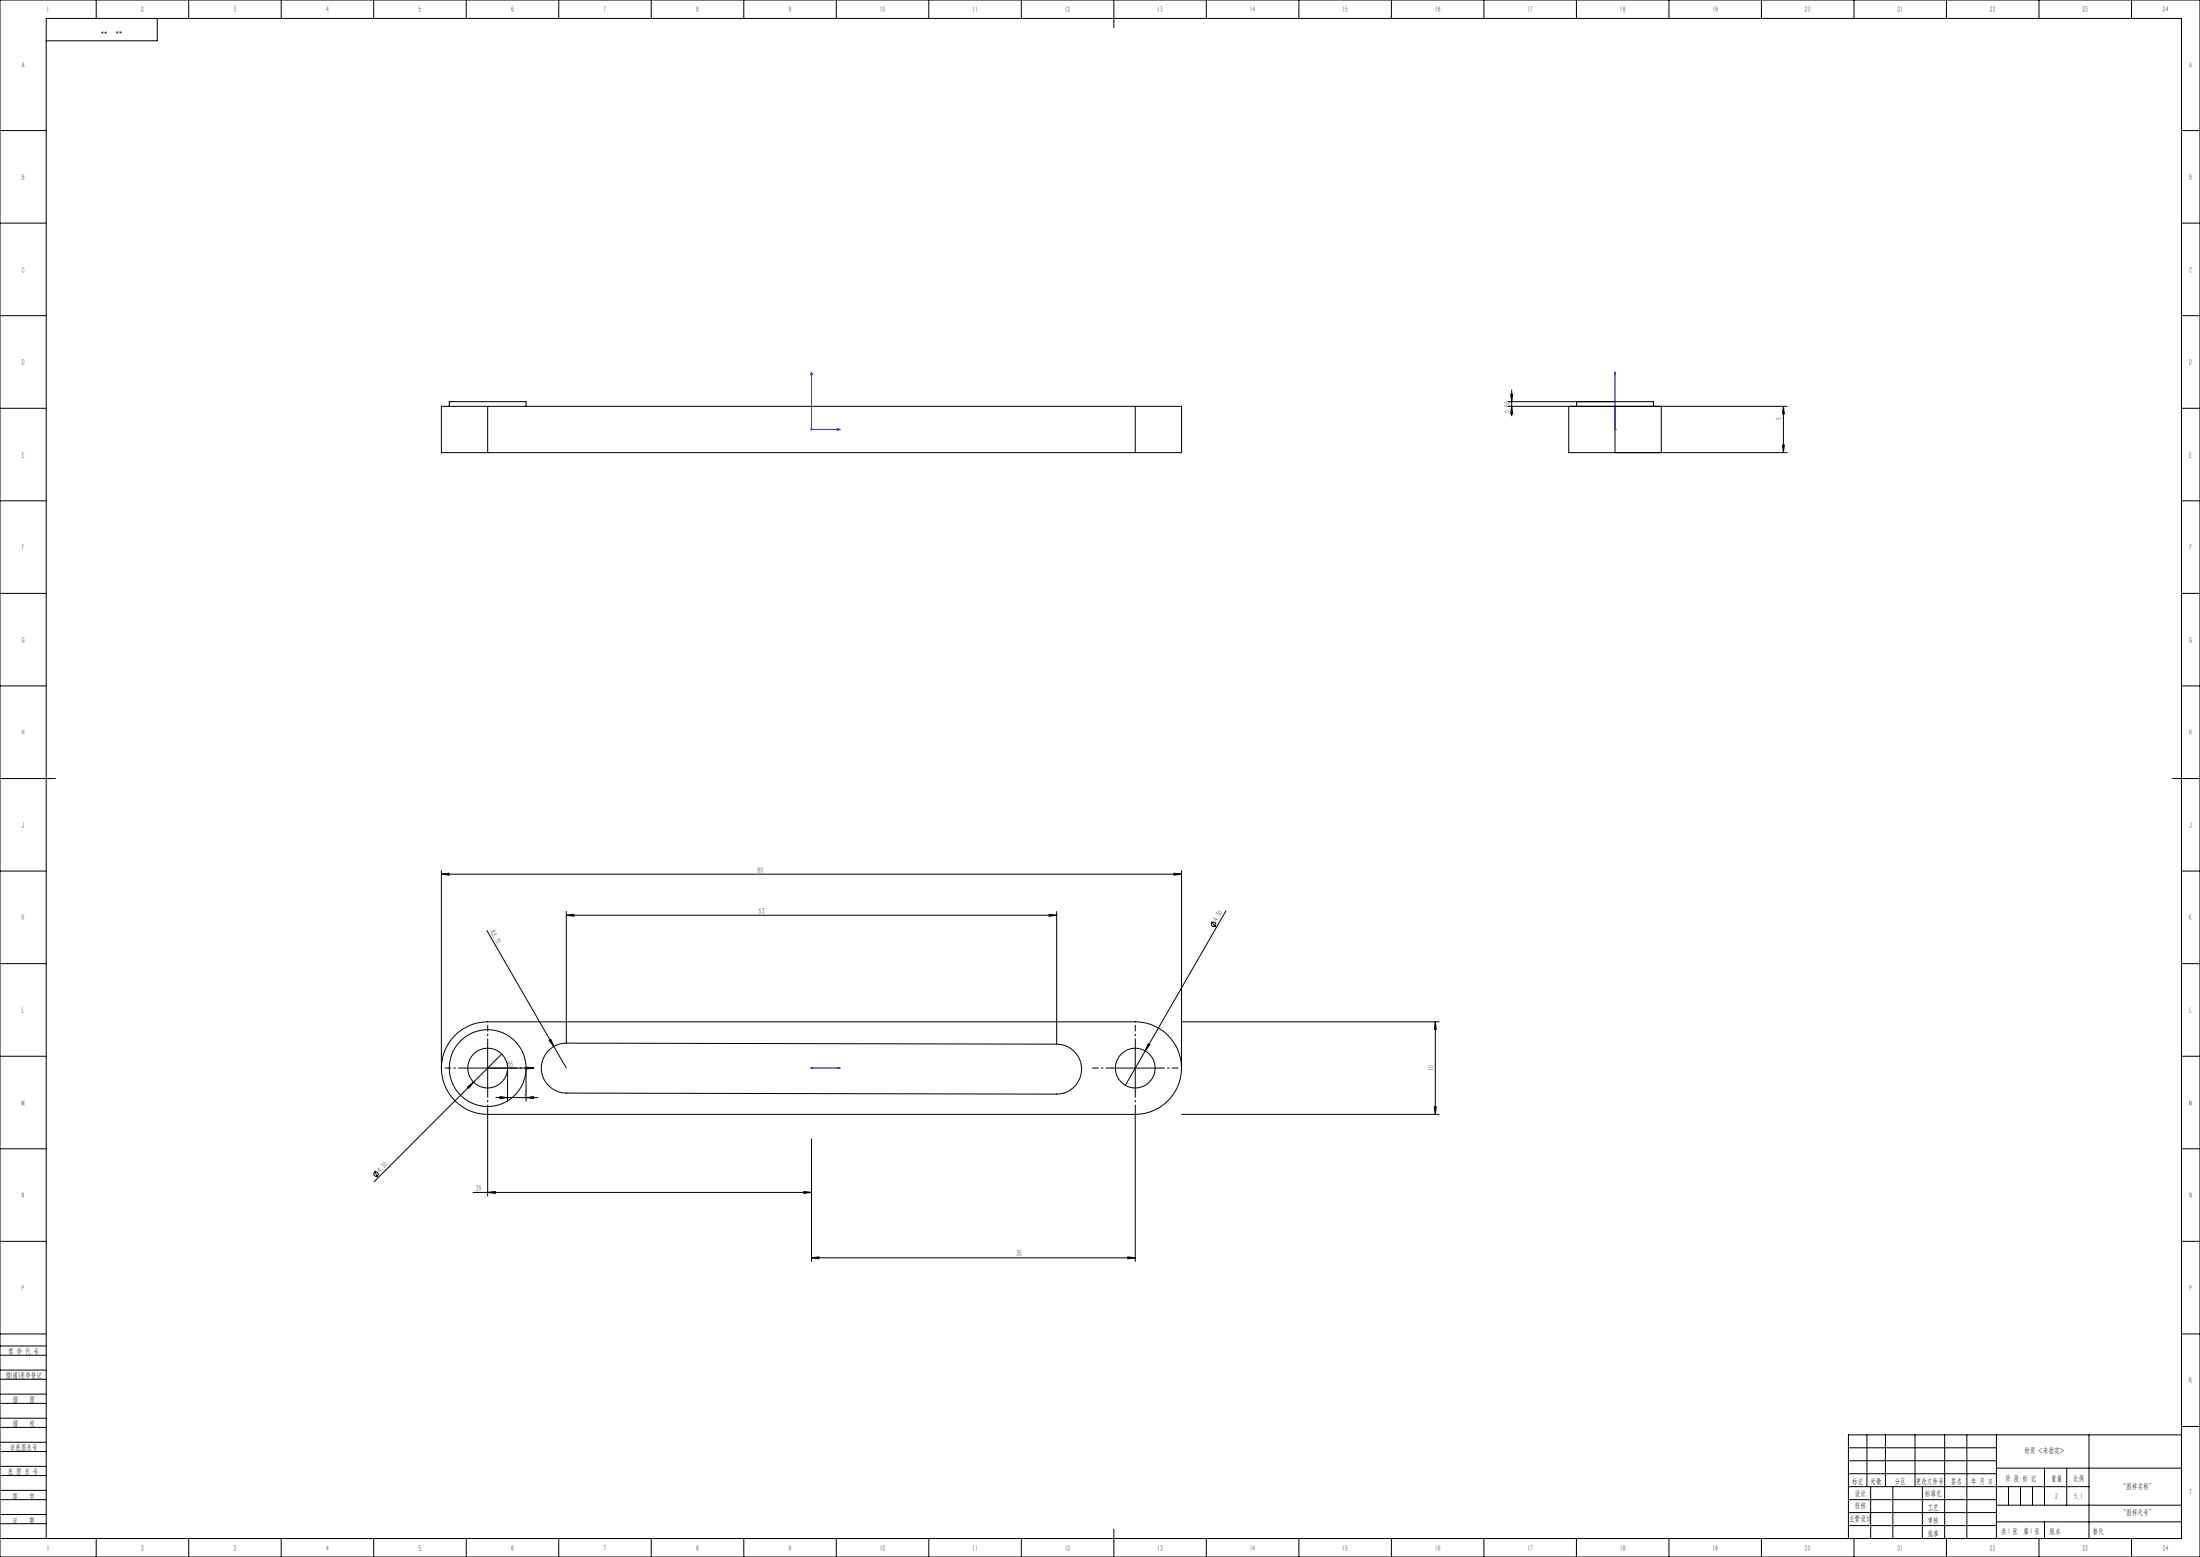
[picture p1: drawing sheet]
<svg xmlns="http://www.w3.org/2000/svg" width="1189mm" height="841mm" viewBox="0 0 1189 841" stroke-linecap="round" stroke-linejoin="round" font-family="sans-serif">
<g fill="none" stroke="#000" stroke-width=".54">
<path d="M0 0h1189v841h-1189zM52 0v10M85 10v12h-60M102 0v10M152 0v10M202 0v10M252 0v10M302 0v10M352 0v10M402 0v10M452 0v10M502 0v10"/>
<path d="M552 0v10M602 0v15M652 0v10M702 0v10M752 0v10M802 0v10M852 0v10M902 0v10M952 0v10M1002 0v10M1052 0v10M1102 0v10"/>
<path d="M1152 0v10M0 71h25M1179 71h10M0 121h25M1179 121h10M0 171h25M1179 171h10M243 219v-2h41v2M264 219h-25v25h25M264 219v25M264 219h350M614 219h25v25h-25"/>
<path d="M614 219v25M815 219h151M815 217h58M817 213h1l-1 4zM817 211v14M817 219l1 5h-1zM852 219v-2h42v2M873 219h-25v25h25M873 219h25v25h-25M873 219v25M964 219v5h-1zM964 219v25"/>
<path d="M0 221h25M1179 221h10M264 244h350M873 244h93M963 240h1v4zM0 271h25M1179 271h10M0 321h25M1179 321h10M0 371h25M1179 371h10M0 421h30"/>
<path d="M1174 421h15M0 471h25M239 472h4v1zM239 470v107M239 472h400M634 472h5l-5 1zM639 470v107M1179 471h10M306 494h4v1zM306 492v71M306 494h265M567 494h4l-4 1z"/>
<path d="M571 492v72M655 498l2 3M663 492l-44 76M263 503l36 62M0 521h25M1179 521h10M639 552h139M776 552v4h-1zM776 552v50M0 571h25M239 577a25 25 0 0 0 25 25h350a25 25 0 0 0 25-25M239 577a25 25 0 0 1 25-25h350a25 25 0 0 1 25 25"/>
<path d="M251 577h38M264 564v25M271 569l-69 69M274 577v18M284 577v18M284 576l5 1h-5zM297 562l1-1 1 4zM299 565l7 12M306 563a13 13 0 0 0-13 14 13 13 0 0 0 13 13l265 1a13 13 0 0 0 14-13 13 13 0 0 0-14-14M306 563l265 1M601 577h25M614 564v25"/>
<path d="M619 568l-11 18M621 564l-2 4zM1179 571h10M253 587l3-2-3 3zM268 593h23M270 592l4 1h-4zM284 593l4-1v1zM775 598h1v4zM264 600v46M439 615v66M614 600v81M639 602h139"/>
<path d="M0 621h25M202 632l2 4M1179 621h10M256 644h183M264 644h4v1zM434 644h5l-5 1zM0 671h25M439 679h4v1zM439 679h175M609 679h5l-5 1zM1179 671h10M0 732h25"/>
<path d="M0 727h25M0 721h25M1179 721h10M0 745h25M0 740h25M0 758h25M0 753h25M0 771h25M0 766h25M0 779h25M1009 775v28M1019 775v28"/>
<path d="M1035 775v28M1051 775v56M1063 775v56M1079 775v56M1129 775v56M1179 771h10M1179 775h-180v56M0 784h25M0 797h25M0 792h25M999 782h80M999 789h80"/>
<path d="M999 796h80M1079 793h100M1105 793v20M1117 793v20M0 810h25M0 805h25M0 818h25M999 810h80M999 803h130M999 817h80M1011 803v28M1023 803v28"/>
<path d="M1039 803v28M1079 813h100M1085 803v10M1092 803v10M1098 803v10M0 823h25M0 831h1179v-821h-1154v821M52 831v10M102 831v10M152 831v10M202 831v10M252 831v10"/>
<path d="M302 831v10M352 831v10M402 831v10M452 831v10M502 831v10M552 831v10M602 826v15M652 831v10M702 831v10M752 831v10M802 831v10M852 831v10"/>
<path d="M902 831v10M952 831v10M999 824h80M1002 831v10M1052 831v10M1079 822h100M1102 831v10M1105 822v9M1152 831v10"/>
<circle cx="656" cy="499" r="1.2"/>
<circle cx="264" cy="577" r="11"/>
<circle cx="264" cy="577" r="21"/>
<circle cx="614" cy="577" r="11"/>
<circle cx="203" cy="634" r="1.2"/>
</g>
<g fill="none" stroke="#00f" stroke-width=".54">
<path d="M439 201v1h-1zM439 201v31h15M873 201v1v-1M873 201v31M439 231h.1M439 232h.1M453 232h1h-1zM873 232h.1M873 231h.1M438 577h1zM439 577h.1M454 577h-1h1"/>
<path d="M454 577h-15"/>
</g>
<path d="M438 232h1M439 231v1M439 232h-1M872 232h1M873 231v1M873 232h-1M438 577h1M439 576v1M439 577h-1" fill="none" stroke="#808080" stroke-width=".54"/>
<path d="M251 577h-11M264 564v-10M276 577h11M601 577h-11M614 564v-10M626 577h11M264 589v11M614 589v11" fill="none" stroke="#000" stroke-width=".54" stroke-dasharray="30.5 1.3 1.3 1.3" stroke-dashoffset="27" stroke-linecap="butt"/>
<g fill="#00f">
<path d="M453 232h1h-1zM439 201v1h-1zM873 201v1z"/>
<path d="M453 577h1zM438 577h1z"/>
</g>
<g fill="#000">
<path d="M284 576l5 1h-5zM297 562l1-1 1 4zM621 564l-2 4zM253 587l3-2-3 3z"/>
<path d="M963 240h1v4zM964 219v5h-1zM817 219l1 5h-1zM817 213h1l-1 4z"/>
<path d="M634 472h5l-5 1zM239 472h4v1z"/>
<path d="M567 494h4l-4 1zM306 494h4v1z"/>
<path d="M776 552v4h-1zM775 598h1v4z"/>
<path d="M270 592l4 1h-4zM284 593l4-1v1z"/>
<path d="M264 644h4v1zM434 644h5l-5 1z"/>
<path d="M609 679h5l-5 1zM439 679h4v1z"/>
</g>
<g font-size="4.4">
<text x="25" y="7">1</text>
<text x="76" y="7">2</text>
<text x="126" y="7">3</text>
<text x="176" y="7">4</text>
<text x="226" y="7">5</text>
<text x="276" y="7">6</text>
<text x="326" y="7">7</text>
<text x="376" y="7">8</text>
<text x="426" y="7">9</text>
<text x="475" y="7">10</text>
<text x="525" y="7">11</text>
<text x="575" y="7">12</text>
<text x="625" y="7">13</text>
<text x="675" y="7">14</text>
<text x="725" y="7">15</text>
<text x="775" y="7">16</text>
<text x="825" y="7">17</text>
<text x="875" y="7">18</text>
<text x="925" y="7">19</text>
<text x="975" y="7">20</text>
<text x="1025" y="7">21</text>
<text x="1075" y="7">22</text>
<text x="1125" y="7">23</text>
<text x="1169" y="7">24</text>
<text x="12" y="37">A</text>
<text x="1183" y="37">A</text>
<text x="12" y="97">B</text>
<text x="1183" y="97">B</text>
<text x="12" y="147">C</text>
<text x="1183" y="147">C</text>
<text x="12" y="197">D</text>
<text x="1183" y="197">D</text>
<text x="816" y="223" transform="rotate(-90 816 223)">0.50</text>
<text x="963" y="227" transform="rotate(-90 963 227)">5</text>
<text x="12" y="247">E</text>
<text x="1183" y="247">E</text>
<text x="12" y="297">F</text>
<text x="1183" y="297">F</text>
<text x="12" y="347">G</text>
<text x="1183" y="347">G</text>
<text x="12" y="397">H</text>
<text x="1183" y="397">H</text>
<text x="12" y="447">J</text>
<text x="1183" y="447">J</text>
<text x="409" y="471">80</text>
<text x="12" y="497">K</text>
<text x="410" y="493">53</text>
<text x="1183" y="497">K</text>
<text x="265" y="504" transform="rotate(60 265 504)">R2.70</text>
<text x="658" y="498" transform="rotate(-60 658 498)">4.30</text>
<text x="12" y="547">L</text>
<text x="1183" y="547">L</text>
<text x="274" y="576">R5</text>
<text x="775" y="578" transform="rotate(-90 775 578)">10</text>
<text x="284" y="592">2</text>
<text x="12" y="597">M</text>
<text x="1183" y="597">M</text>
<text x="206" y="634" transform="rotate(-45 206 634)">4.30</text>
<text x="12" y="647">N</text>
<text x="257" y="643">35</text>
<text x="1183" y="647">N</text>
<text x="549" y="679">35</text>
<text x="12" y="697">P</text>
<text x="1183" y="697">P</text>
<text x="4" y="731">零 件 代 号</text>
<text x="3" y="744">借(通)用件登记</text>
<text x="1183" y="747">R</text>
<text x="7" y="757">描</text>
<text x="16" y="757">图</text>
<text x="7" y="771">描</text>
<text x="16" y="771">校</text>
<text x="5" y="783">旧底图总号</text>
<text x="1094" y="785">材质 &lt;未指定&gt;</text>
<text x="4" y="796">底 图 总 号</text>
<text x="1001" y="801">标记</text>
<text x="1011" y="801">处数</text>
<text x="1024" y="801">分区</text>
<text x="1035" y="801">更改文件号</text>
<text x="1054" y="801">签名</text>
<text x="1065" y="801">年 月 日</text>
<text x="1084" y="800">阶 段 标 记</text>
<text x="1109" y="800">重量</text>
<text x="1120" y="800">比例</text>
<text x="7" y="809">签</text>
<text x="16" y="809">字</text>
<text x="1002" y="808">设计</text>
<text x="1040" y="808">标准化</text>
<text x="1111" y="809">2</text>
<text x="1146" y="804">“图样名称”</text>
<text x="1183" y="807">T</text>
<text x="1002" y="815">校核</text>
<text x="1042" y="815">工艺</text>
<text x="999" y="822">主管设计</text>
<text x="1146" y="818">“图样代号”</text>
<text x="7" y="822">日</text>
<text x="16" y="822">期</text>
<text x="1042" y="822">审核</text>
<text x="1042" y="829">批准</text>
<text x="1082" y="828">共 张 第 张</text>
<text x="1085" y="828">1</text>
<text x="1097" y="828">1</text>
<text x="1108" y="828">版本</text>
<text x="25" y="838">1</text>
<text x="76" y="838">2</text>
<text x="126" y="838">3</text>
<text x="176" y="838">4</text>
<text x="226" y="838">5</text>
<text x="276" y="838">6</text>
<text x="326" y="838">7</text>
<text x="376" y="838">8</text>
<text x="426" y="838">9</text>
<text x="475" y="838">10</text>
<text x="525" y="838">11</text>
<text x="575" y="838">12</text>
<text x="625" y="838">13</text>
<text x="675" y="838">14</text>
<text x="725" y="838">15</text>
<text x="775" y="838">16</text>
<text x="825" y="838">17</text>
<text x="875" y="838">18</text>
<text x="925" y="838">19</text>
<text x="975" y="838">20</text>
<text x="1025" y="838">21</text>
<text x="1075" y="838">22</text>
<text x="1125" y="838">23</text>
<text x="1169" y="838">24</text>
</g>
<g font-size="4.4" fill="#0a0605">
<text x="1121" y="809">5:1</text>
<text x="1131" y="828">替代</text>
</g>
<g font-size="4.1" fill="#0a0605">
<text x="58" y="15" transform="rotate(-180 58 15)">”</text>
<text x="66" y="15" transform="rotate(-180 66 15)">“</text>
</g>
</svg>
